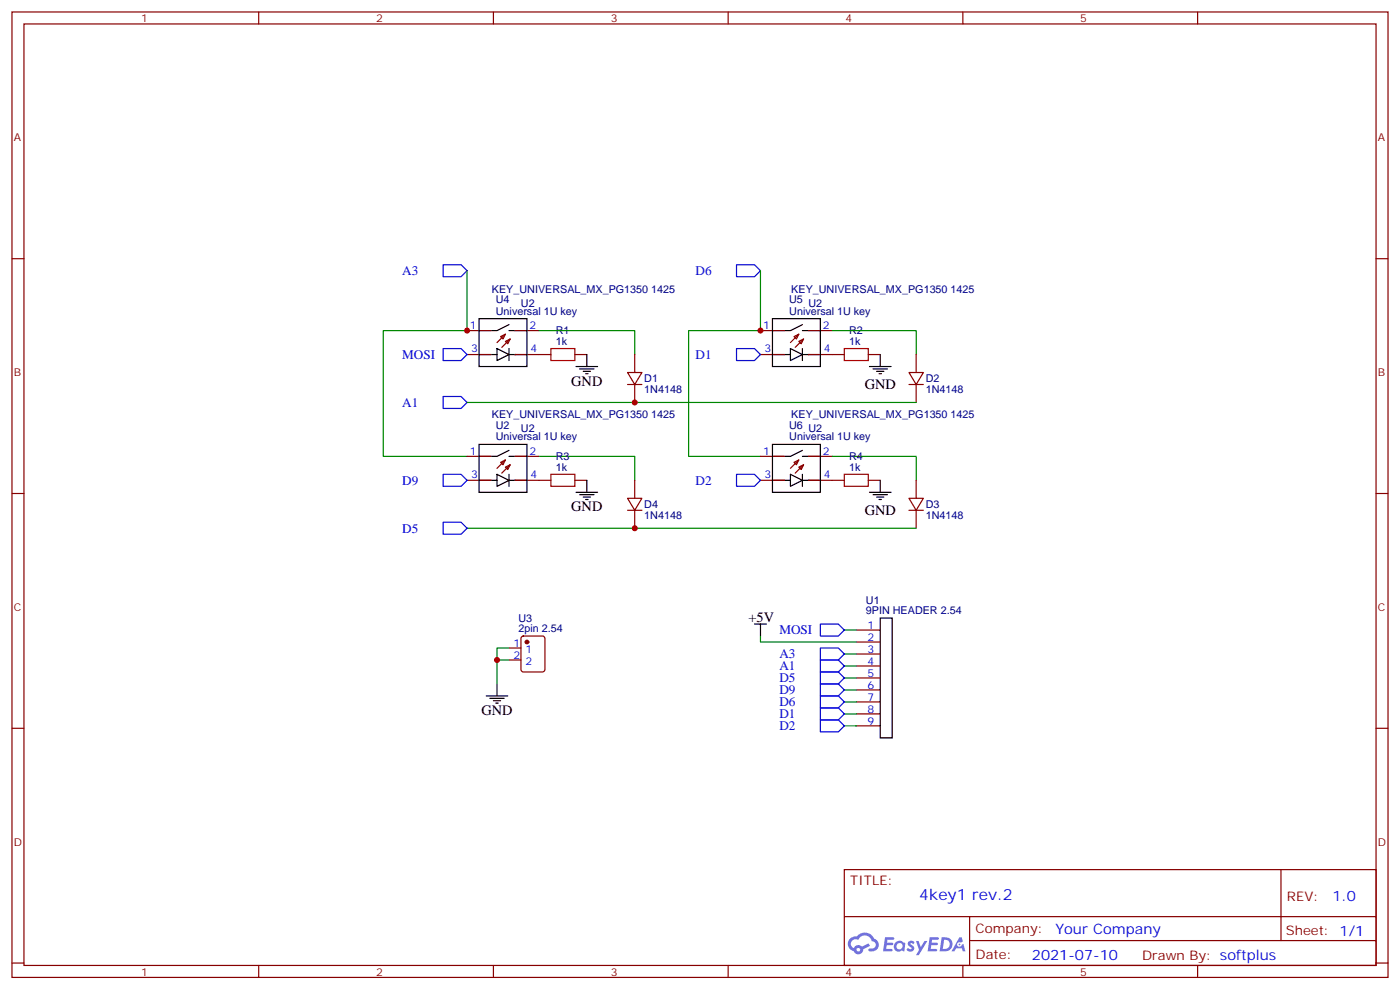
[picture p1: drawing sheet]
<svg xmlns="http://www.w3.org/2000/svg" width="412mm" height="292mm" viewBox="0 0 412 292" stroke-linecap="round" stroke-linejoin="round" font-family="sans-serif">
<g fill="none" stroke="#870000" stroke-width=".35">
<path d="M3.5 3.5h405.4v284.4h-405.4zM7.1 7.1h398.2v277.2h-398.2zM76.2 3.5v3.6M145.3 3.5v3.6M214.5 3.5v3.6M283.6 3.5v3.6M352.8 3.5v3.6M3.5 76.2h3.6M405.3 76.2h3.6M3.5 145.3h3.6M405.3 145.3h3.6M3.5 214.5h3.6"/>
<path d="M405.3 214.5h3.6M248.7 256.1h156.6v28.2h-156.6zM377.3 256.1v20.9M248.7 270h156.5M285.6 277h119.6M285.6 270v14.1M3.5 283.6h3.6M76.2 284.3v3.6M145.3 284.3v3.6M214.5 284.3v3.6M283.6 284.3v3.6M352.8 284.3v3.6"/>
<path d="M405.3 283.6h3.6"/>
</g>
<g fill="#5487ff">
<path d="M267.7 277.3a1.22 1.22 0 0 1 1.7 .3l-.4 .5a.47 .47 0 0 0-.3-.4 .47 .47 0 0 0-.5 .2l.1 .3a1.14 1.14 0 0 1 .8 1.7 1.14 1.14 0 0 1-1.9 0l-.2-.2 .5-.5 .7 .4a.29 .29 0 0 0 .3-.3 .29 .29 0 0 0-.2-.3 1.04 1.04 0 0 1-.6-1.7z"/>
<path d="M260.7 276h2.4l.3 .2-.2 .5-1.8 .1-.1 .8h1.5l.3 .4-.3 .4h-1.6l-.2 1.1h1.7l.2 .3-.2 .3-2.6 .1z"/>
<path d="M273.8 276h2.4l.3 .2-.1 .5-1.8 .1-.2 .8h1.6l.3 .4-.4 .4h-1.6l-.1 1.1h1.7l.2 .3-.2 .3-2.6 .1z"/>
<path d="M282.6 276.1h.7l.3 1.2-.6 .3a.69 .69 0 0 0-1 .3 .69 .69 0 0 0 .4 1 .69 .69 0 0 0 .9-.7l.5-.2 .6 2.2h-.8l-.2-.9h-1.8l-.5 .9h-.8z"/>
<path d="M269.8 277.1h.8l.6 1.8 1.1-1.8h.9l-2.6 4.2h-.8l.9-1.5z"/>
<path d="M277.4 276.1l-.6 4.1h1.3a2.11 2.11 0 0 0 2.5-2.1 2.11 2.11 0 0 0-2.5-2zM278.1 276.8a1.39 1.39 0 0 1 1.7 1.4 1.39 1.39 0 0 1-1.8 1.3h-.3z"/>
<path d="M263.7 277.7a1.54 1.54 0 0 0-.1 2.1 1.54 1.54 0 0 0 2.2 .2l.6 .2 .3-2.3-.2-.2-.4-.1a1.49 1.49 0 0 0-2.4 .1zM264 278.7a.94 .94 0 0 1 1.8 0 .94 .94 0 0 1-1.8 0z"/>
<path d="M250.4 276.4a2.18 2.18 0 0 0 1.1 3.7 1.44 1.44 0 0 0 1.6 1 1.44 1.44 0 0 0 1.2-1.5l2-1-.5-.8-1.9 1a1.47 1.47 0 0 0-2.4 .4 1.39 1.39 0 0 1-.7-1.9 1.39 1.39 0 0 1 2-.5 2.12 2.12 0 0 1 2.2-1.3 2.12 2.12 0 0 1 1.9 1.7 1.14 1.14 0 0 1 1.1 1.4 1.14 1.14 0 0 1-1.7 .8 .43 .43 0 0 0-.5 .3 .43 .43 0 0 0 .4 .5 1.98 1.98 0 0 0 2.5-1.2 1.98 1.98 0 0 0-1.2-2.5 3.1 3.1 0 0 0-5.3-.7l-.9 .1zM252.3 279.7a.55 .55 0 0 1 1.1 0 .55 .55 0 0 1-1.1 0z"/>
<circle cx="282.6" cy="278.1" r=".26"/>
</g>
<path d="M149.9 190.9h3.6M149.9 194.4h3.6M153.7 187.5l.5-.2h5.6l.7 .5v9.4l-.4 .7h-5.9l-.7-.5v-9.4z" fill="none" stroke="#870000" stroke-width=".35"/>
<circle cx="155.2" cy="189.1" r=".53" fill="#870000" stroke="#870000" stroke-width=".35"/>
<path d="M141.1 104.4h5.3M149.9 104.4h5.3M143.2 205h6.4M144.3 205.7h4.2M145.3 206.4h2.2M146 207.1h.8M146.4 201.4v3.6" fill="none" stroke="#000" stroke-width=".35"/>
<path d="M149.9 194.4h-3.5v7M149.9 190.9h-3.5v3.5" fill="none" stroke="#008700" stroke-width=".35"/>
<circle cx="151.7" cy="104.4" r=".18" fill="#000"/>
<g fill="#f0f0f0" stroke="#870000" stroke-width=".35">
<path d="M148.9 100.5l1.4-.7-.7 1.4z"/>
<path d="M147.5 99.1l1.4-.7-.7 1.4z"/>
</g>
<path d="M137.6 97.4h7M148.9 98.4l-2.5 2.5M150.3 99.8l-2.5 2.5M151.7 97.4h7M137.6 104.4h7M151.7 104.4h7" fill="none" stroke="#870000" stroke-width=".35"/>
<path d="M141.1 93.8h14.1v14.2h-14.1zM149.9 95.6l-3.5 1.8h-5.3M149.9 97.4h5.3M146.4 102.7l3.5 1.7-3.5 1.8zM149.9 102.7v3.5M227.5 104.4h5.3M236.4 104.4h5.3" fill="none" stroke="#000" stroke-width=".35"/>
<circle cx="238.1" cy="104.4" r=".18" fill="#000"/>
<g fill="#f0f0f0" stroke="#870000" stroke-width=".35">
<path d="M235.3 100.5l1.4-.7-.7 1.4z"/>
<path d="M233.9 99.1l1.4-.7-.7 1.4z"/>
</g>
<g fill="none" stroke="#870000" stroke-width=".35">
<path d="M224 97.4h7.1M235.3 98.4l-2.5 2.5M236.7 99.8l-2.5 2.5M238.1 97.4h7.1M158.7 104.4h3.6M169.3 104.4h3.6M184.9 109.7h4.2l-2.1 3.5zM184.9 113.2h4.2M187 104.4v5.3M187 113.2v5.3M224 104.4h7.1M238.1 104.4h10.6"/>
<path d="M255.8 104.4h3.5M267.8 109.7h4.2l-2.1 3.5zM267.8 113.2h4.2M269.9 104.4v5.3M269.9 113.2v5.3"/>
</g>
<g fill="none" stroke="#000" stroke-width=".35">
<path d="M227.5 93.8h14.2v14.2h-14.2zM236.4 95.6l-3.6 1.8h-5.3M236.4 97.4h5.3M169.7 108h6.3M170.7 108.7h4.3M171.8 109.4h2.1M172.5 110.1h.7M172.9 104.4v3.6M232.8 102.7l3.6 1.7-3.6 1.8zM236.4 102.7v3.5M256.1 108h6.4M257.2 108.7h4.2"/>
<path d="M258.2 109.4h2.1M258.9 110.1h.7M259.3 104.4v3.6M141.1 141.5h5.3M149.9 141.5h5.3"/>
</g>
<path d="M162.3 102.7h7v3.5h-7zM248.7 102.7h7.1v3.5h-7.1z" fill="none" stroke="#a10000" stroke-width=".35"/>
<path d="M130.5 78h5.3l1.8 1.7-1.8 1.8h-5.3zM217 78h5.2l1.8 1.7-1.8 1.8h-5.2zM130.5 116.8h5.3l1.8 1.7-1.8 1.8h-5.3zM130.5 102.7h5.3l1.8 1.7-1.8 1.8h-5.3zM217 102.7h5.2l1.8 1.7-1.8 1.8h-5.2z" fill="none" stroke="#00f" stroke-width=".35"/>
<path d="M137.6 79.7v17.7h-24.7v37h24.7M224 79.7v17.7h-21.2v37h21.2M158.7 97.4h28.3v7M245.2 97.4h24.7v7M137.6 118.5h132.3M158.7 134.4h28.3v7.1" fill="none" stroke="#008700" stroke-width=".35"/>
<circle cx="151.7" cy="141.5" r=".18" fill="#000"/>
<g fill="#f0f0f0" stroke="#870000" stroke-width=".35">
<path d="M148.9 137.6l1.4-.7-.7 1.4z"/>
<path d="M147.5 136.2l1.4-.7-.7 1.4z"/>
</g>
<path d="M137.6 134.4h7M148.9 135.5l-2.5 2.4M150.3 136.9l-2.5 2.4M151.7 134.4h7M137.6 141.5h7M151.7 141.5h10.6M169.3 141.5h3.6" fill="none" stroke="#870000" stroke-width=".35"/>
<path d="M141.1 130.9h14.1v14.1h-14.1zM146.4 139.7l3.5 1.8-3.5 1.7zM149.9 132.6l-3.5 1.8h-5.3M149.9 139.7v3.5M149.9 134.4h5.3M169.7 145h6.3M170.7 145.7h4.3M171.8 146.4h2.1M172.5 147.1h.7M172.9 141.5v3.5M227.5 141.5h5.3M236.4 141.5h5.3" fill="none" stroke="#000" stroke-width=".35"/>
<path d="M162.3 139.7h7v3.5h-7z" fill="none" stroke="#a10000" stroke-width=".35"/>
<circle cx="238.1" cy="141.5" r=".18" fill="#000"/>
<g fill="#f0f0f0" stroke="#870000" stroke-width=".35">
<path d="M235.3 137.6l1.4-.7-.7 1.4z"/>
<path d="M233.9 136.2l1.4-.7-.7 1.4z"/>
</g>
<g fill="none" stroke="#870000" stroke-width=".35">
<path d="M224 134.4h7.1M235.3 135.5l-2.5 2.4M236.7 136.9l-2.5 2.4M238.1 134.4h7.1M184.9 146.8h4.2l-2.1 3.5zM184.9 150.3h4.2M187 141.5v5.3M187 150.3v5.3M224 141.5h7.1M238.1 141.5h10.6M255.8 141.5h3.5M267.8 146.8h4.2l-2.1 3.5z"/>
<path d="M267.8 150.3h4.2M269.9 141.5v5.3M269.9 150.3v5.3M252.2 185.6h7.1M252.2 189.1h7.1M252.2 192.6h7.1M252.2 196.1h7.1M252.2 199.7h7.1M252.2 203.2h7.1M252.2 206.7h7.1M252.2 210.3h7.1M252.2 213.8h7.1"/>
</g>
<g fill="none" stroke="#000" stroke-width=".35">
<path d="M227.5 130.9h14.2v14.1h-14.2zM232.8 139.7l3.6 1.8-3.6 1.7zM236.4 132.6l-3.6 1.8h-5.3M236.4 139.7v3.5M236.4 134.4h5.3M256.1 145h6.4M257.2 145.7h4.2M258.2 146.4h2.1M258.9 147.1h.7M259.3 141.5v3.5M222.2 183.8h3.6M224 183.8v3.5"/>
<path d="M259.3 182h3.5v35.3h-3.5z"/>
</g>
<path d="M245.2 134.4h24.7v7.1M137.6 155.6h132.3M224 187.3v1.8h28.2M248.7 185.6h3.5M248.7 192.6h3.5M248.7 196.1h3.5M248.7 199.7h3.5M248.7 203.2h3.5M248.7 206.7h3.5M248.7 210.3h3.5M248.7 213.8h3.5" fill="none" stroke="#008700" stroke-width=".35"/>
<path d="M248.7 139.7h7.1v3.5h-7.1z" fill="none" stroke="#a10000" stroke-width=".35"/>
<path d="M130.5 139.7h5.3l1.8 1.8-1.8 1.7h-5.3zM217 139.7h5.2l1.8 1.8-1.8 1.7h-5.2zM130.5 153.8h5.3l1.8 1.8-1.8 1.7h-5.3zM241.7 197.9h5.2l1.8 1.8-1.8 1.7h-5.2zM241.7 194.4h5.2l1.8 1.7-1.8 1.8h-5.2zM241.7 190.9h5.2l1.8 1.7-1.8 1.8h-5.2zM241.7 183.8h5.2l1.8 1.8-1.8 1.7h-5.2zM241.7 212h5.2l1.8 1.8-1.8 1.7h-5.2zM241.7 208.5h5.2l1.8 1.8-1.8 1.7h-5.2zM241.7 205h5.2l1.8 1.7-1.8 1.8h-5.2zM241.7 201.4h5.2l1.8 1.8-1.8 1.8h-5.2z" fill="none" stroke="#00f" stroke-width=".35"/>
<g fill="#c00">
<circle cx="146.4" cy="194.4" r=".88"/>
<circle cx="187" cy="118.5" r=".88"/>
<circle cx="137.6" cy="97.4" r=".88"/>
<circle cx="224" cy="97.4" r=".88"/>
<circle cx="187" cy="155.6" r=".88"/>
</g>
<text font-size="4.6" fill="#00f" x="270.8" y="265.1">4key1 rev.2</text>
<g font-size="4.2">
<text x="168.3" y="113.6">GND</text>
<text x="254.7" y="114.7">GND</text>
<text x="168.3" y="150.6">GND</text>
<text x="254.7" y="151.7">GND</text>
<text x="220.5" y="183.1">+5V</text>
<text x="141.8" y="210.6">GND</text>
</g>
<g font-size="4.2" fill="#00f">
<text x="392.5" y="265.4">1.0</text>
<text x="310.9" y="274.9">Your Company</text>
<text x="304" y="282.7">2021-07-10</text>
</g>
<g font-size="3.9" fill="#00f">
<text x="118.5" y="81">A3</text>
<text x="204.9" y="81">D6</text>
<text x="118.5" y="105.7">MOSI</text>
<text x="204.9" y="105.7">D1</text>
<text x="118.5" y="119.8">A1</text>
<text x="118.5" y="142.8">D9</text>
<text x="204.9" y="142.8">D2</text>
<text x="118.5" y="156.9">D5</text>
<text x="229.6" y="186.9">MOSI</text>
<text x="229.6" y="197.4">A1</text>
<text x="229.6" y="193.9">A3</text>
<text x="229.6" y="201">D5</text>
<text x="229.6" y="208">D6</text>
<text x="229.6" y="204.5">D9</text>
<text x="229.6" y="215.1">D2</text>
<text x="229.6" y="211.6">D1</text>
</g>
<g font-size="3.9" fill="#800">
<text x="250.5" y="260.7">TITLE:</text>
<text x="379.1" y="265.4">REV:</text>
<text x="287.4" y="274.9">Company:</text>
<text x="378.7" y="275.5">Sheet: 1/1</text>
<text x="287.4" y="282.6">Date:</text>
<text x="336.4" y="282.7">Drawn By: softplus</text>
</g>
<g font-size="3.2" fill="#800">
<text x="41.6" y="6.5">1</text>
<text x="110.8" y="6.5">2</text>
<text x="179.9" y="6.5">3</text>
<text x="249.1" y="6.5">4</text>
<text x="318.2" y="6.5">5</text>
<text x="4.1" y="41.6">A</text>
<text x="405.9" y="41.6">A</text>
<text x="4.1" y="110.8">B</text>
<text x="405.9" y="110.8">B</text>
<text x="4.1" y="179.9">C</text>
<text x="405.9" y="179.9">C</text>
<text x="4.1" y="249.1">D</text>
<text x="405.9" y="249.1">D</text>
<text x="41.6" y="287.3">1</text>
<text x="110.8" y="287.3">2</text>
<text x="179.9" y="287.3">3</text>
<text x="249.1" y="287.3">4</text>
<text x="318.2" y="287.3">5</text>
</g>
<g font-size="3.2" fill="#000080">
<text x="144.9" y="86.2">KEY_UNIVERSAL_MX_PG1350 1425</text>
<text x="146" y="89.3">U4</text>
<text x="232.5" y="89.3">U5</text>
<text x="233.1" y="86.2">KEY_UNIVERSAL_MX_PG1350 1425</text>
<text x="146.1" y="92.7">Universal 1U key</text>
<text x="153.5" y="90.3">U2</text>
<text x="232.5" y="92.7">Universal 1U key</text>
<text x="238.1" y="90.3">U2</text>
<text x="163.7" y="101.6">1k</text>
<text x="163.7" y="98.3">R1</text>
<text x="250.1" y="101.6">1k</text>
<text x="250.1" y="98.3">R2</text>
<text x="189.8" y="112.5">D1</text>
<text x="272.7" y="112.5">D2</text>
<text x="189.8" y="115.8">1N4148</text>
<text x="272.7" y="115.8">1N4148</text>
<text x="144.9" y="123.2">KEY_UNIVERSAL_MX_PG1350 1425</text>
<text x="233.1" y="123.2">KEY_UNIVERSAL_MX_PG1350 1425</text>
<text x="146" y="126.4">U2</text>
<text x="146.1" y="129.7">Universal 1U key</text>
<text x="153.5" y="127.4">U2</text>
<text x="232.5" y="126.4">U6</text>
<text x="232.5" y="129.7">Universal 1U key</text>
<text x="238.1" y="127.4">U2</text>
<text x="163.7" y="135.4">R3</text>
<text x="250.1" y="135.4">R4</text>
<text x="163.7" y="138.6">1k</text>
<text x="250.1" y="138.6">1k</text>
<text x="189.8" y="149.5">D4</text>
<text x="272.7" y="149.5">D3</text>
<text x="189.8" y="152.8">1N4148</text>
<text x="272.7" y="152.8">1N4148</text>
<text x="255.1" y="177.7">U1</text>
<text x="152.7" y="183.3">U3</text>
<text x="255.1" y="181">9PIN HEADER 2.54</text>
<text x="152.7" y="186.3">2pin 2.54</text>
</g>
<g font-size="3.2" fill="#00f">
<text x="138.4" y="97">1</text>
<text x="155.9" y="97">2</text>
<text x="224.8" y="97">1</text>
<text x="242.4" y="97">2</text>
<text x="138.7" y="103.7">3</text>
<text x="156.3" y="103.7">4</text>
<text x="225.2" y="103.7">3</text>
<text x="242.7" y="103.7">4</text>
<text x="138.4" y="134.1">1</text>
<text x="155.9" y="134.1">2</text>
<text x="224.8" y="134.1">1</text>
<text x="242.4" y="134.1">2</text>
<text x="138.7" y="140.8">3</text>
<text x="156.3" y="140.8">4</text>
<text x="225.2" y="140.8">3</text>
<text x="242.7" y="140.8">4</text>
<text x="255.5" y="185.2">1</text>
<text x="151.3" y="190.5">1</text>
<text x="255.5" y="188.7">2</text>
<text x="151.3" y="194">2</text>
<text x="154.8" y="192.3">1</text>
<text x="154.8" y="195.8">2</text>
<text x="255.5" y="192.3">3</text>
<text x="255.5" y="195.8">4</text>
<text x="255.5" y="199.3">5</text>
<text x="255.5" y="202.8">6</text>
<text x="255.5" y="206.4">7</text>
<text x="255.5" y="209.9">8</text>
<text x="255.5" y="213.4">9</text>
</g>
</svg>
